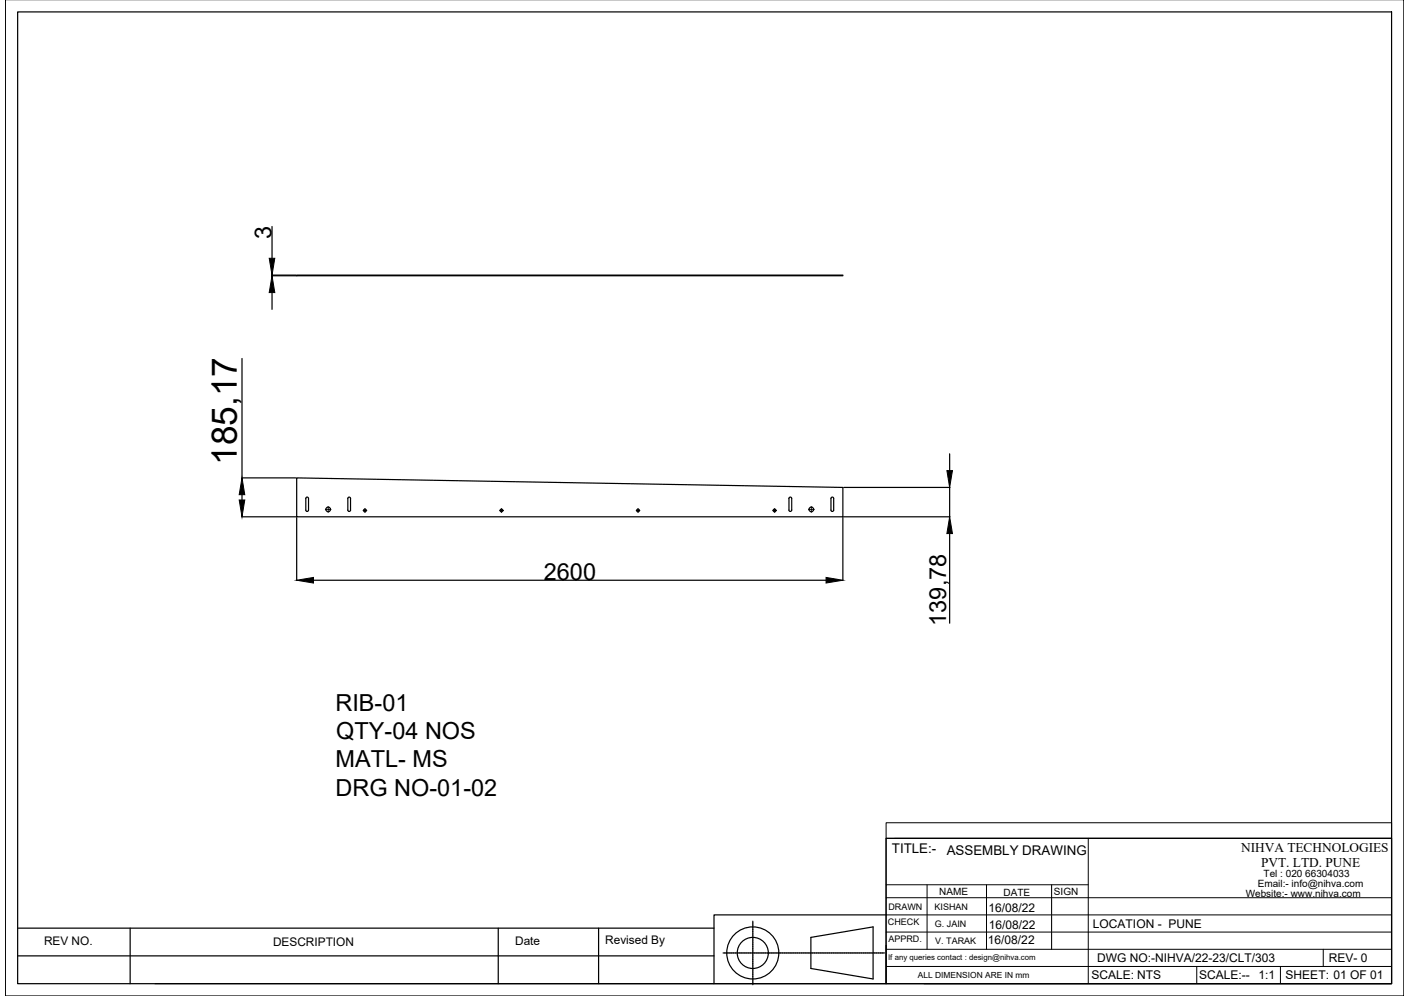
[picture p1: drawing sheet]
<svg xmlns="http://www.w3.org/2000/svg" width="297mm" height="210mm" viewBox="0 0 297 210" stroke-linecap="round" stroke-linejoin="round" font-family="sans-serif">
<!-- layer: 0 -->
<g fill="none" stroke="#000" stroke-width=".25">
<path d="M1.1 -.1v210h294.9v-210M3.7 2.5h289.7v204.8h-289.7zM57.3 58.1h5.1M57.3 58h5.1M57.3 47.7v6.7M57.3 58v.1M62.5 58h115.2v.1h-115.2zM51 75.5v25.2M57.3 61.7v3.5M200.2 95.6v3.6M51 108.9h11.4M51 100.7h11.4"/>
<path d="M51 104.2v1.2M62.5 100.7l115.2 2v6.2h-115.2zM62.5 109.1v13.2M64.5 104.9l.4-.1 .1 .2v2.5l-.2 .3-.3-.3zM73.4 104.9l.4-.1 .1 .2v2.5l-.3 .3-.3-.3zM166.4 104.9l.4-.1 .1 .2v2.5l-.3 .3-.3-.3zM175.2 104.9l.4-.1 .2 .2v2.5l-.3 .3-.3-.3zM177.7 109.1v13.2M177.9 108.9h22.4M177.9 102.7h22.4M200.2 102.7v6.2M200.2 112.5v18.8"/>
<path d="M66.1 122.3h108M186.8 176.7h106.6v30.6h-106.6zM3.7 195.6h146.8M27.4 195.6v11.7M105 195.6v11.7M126.2 195.6v11.7M158.7 194.1v.4M158.7 194.5v.1M158.7 194.6v.3M158.7 194.9v.1M158.7 195.1v.3M158.7 195.4v.1"/>
<path d="M158.7 195.5v.3M158.7 195.8v.1M158.7 196v.3M158.7 196.3v.1M158.7 196.4v.3M158.7 196.8h.1M158.7 196.9v.2M158.7 197.2v.1M158.7 197.3v.3M158.7 197.7h.1M158.7 197.8v.2M158.7 198.1v.1"/>
<path d="M158.7 198.2v.3M158.7 198.6h.1M158.7 198.7v.2M158.7 199v.1M158.7 199.1v.3M158.7 199.5h.1M158.7 199.6v.2M158.7 199.9v.1M170.9 197.6l13.2-2.3v11l-13.2-2.2zM186.8 192.8h-36.3v14.5h-117.8M3.7 201.4h146.8M150.5 207.3h36.3"/>
<path d="M152.4 200.8h.3M152.8 200.8h.1M152.9 200.8h.3M153.2 200.8h.1M153.3 200.8h.3M153.7 200.8h.1M153.8 200.8h.3M154.1 200.8h.1M154.2 200.8h.3M154.6 200.8h.1M154.7 200.8h.3M155 200.8h.1"/>
<path d="M155.1 200.8h.3M155.5 200.8h.1M155.6 200.8h.3M155.9 200.8h.1M156 200.8h.3M156.4 200.8h.1M156.5 200.8h.3M156.8 200.8h.1M156.9 200.8h.3M157.3 200.8h.1M157.4 200.8h.3M157.7 200.8h.1"/>
<path d="M157.8 200.8h.3M158.2 200.8h.1M158.3 200.8h.3M158.7 200.8h-.1M158.7 200v.3M158.7 200.4h.1M158.7 200.5v.2M158.7 200.9v.3M158.7 201.3h.1M158.7 201.4v.2M158.7 201.7v.1M158.7 201.8v.3"/>
<path d="M158.7 202.2h.1M158.7 202.3v.2M158.7 202.6v.1M158.7 202.7v.3M158.7 203.1h.1M158.7 203.2v.2M158.7 203.5v.1M158.7 203.6v.3M158.7 204h.1M158.7 204.1v.2M158.7 204.4v.1M158.7 204.5v.3"/>
<path d="M158.7 204.9h.1M158.7 205v.2M158.7 205.3v.1M158.7 205.4v.3M158.7 205.8h.1M158.7 205.9v.2M158.7 206.2v.1M158.7 206.3v.3M158.7 206.7h.1M158.7 206.8v.2M158.7 207.1v.1M158.7 207.2v.3"/>
<path d="M158.7 200.8h.3M159.1 200.8h.1M159.2 200.8h.3M159.5 200.8h.1M159.6 200.8h.3M160 200.8h.1M160.1 200.8h.3M160.4 200.8h.1M160.5 200.8h.3M160.9 200.8h.1M161 200.8h.3M161.3 200.8h.1"/>
<path d="M161.4 200.8h.3M161.8 200.8h.1M161.9 200.8h.3M162.2 200.8h.1M162.3 200.8h.3M162.7 200.8h.1M162.8 200.8h.3M163.1 200.8h.1M163.2 200.8h.3M163.6 200.8h.1M163.7 200.8h.3M164 200.8h.1"/>
<path d="M164.1 200.8h.3M164.5 200.8h.1M164.6 200.8h.3M164.9 200.8h.1M165 200.8h.3M165.4 200.8h.1M165.5 200.8h.3M165.8 200.8h.1M165.9 200.8h.3M166.3 200.8h.1M166.4 200.8h.3M166.7 200.8h.1"/>
<path d="M166.8 200.8h.3M167.2 200.8h.1M167.3 200.8h.3M167.6 200.8h.1M167.7 200.8h.3M168.1 200.8h.1M168.2 200.8h.3M168.5 200.8h.1M168.6 200.8h.3M169 200.8h.1M169.1 200.8h.3M169.4 200.8h.1"/>
<path d="M169.5 200.8h.3M169.9 200.8h.1M170 200.8h.3M170.3 200.8h.1M170.4 200.8h.3M170.8 200.8h.1M170.9 200.8h.3M171.2 200.8h.1M171.3 200.8h.3M171.7 200.8h.1M171.8 200.8h.3M172.1 200.8h.1"/>
<path d="M172.2 200.8h.3M172.6 200.8h.1M172.7 200.8h.3M173 200.8h.1M173.1 200.8h.3M173.5 200.8h.1M173.6 200.8h.3M173.9 200.8h.1M174 200.8h.3M174.4 200.8h.1M174.5 200.8h.3M174.8 200.8h.1"/>
<path d="M174.9 200.8h.3M175.3 200.8h.1M175.4 200.8h.3M175.7 200.8h.1M175.8 200.8h.3M176.2 200.8h.1M176.3 200.8h.3M176.6 200.8h.1M176.7 200.8h.3M177.1 200.8h.1M177.2 200.8h.3M177.5 200.8h.1"/>
<path d="M177.6 200.8h.3M178 200.8h.1M178.1 200.8h.3M178.4 200.8h.1M178.5 200.8h.3M178.9 200.8h.1M179 200.8h.3M179.3 200.8h.1M179.4 200.8h.3M179.8 200.8h.1M179.9 200.8h.3M180.2 200.8h.1"/>
<path d="M180.3 200.8h.3M180.7 200.8h.1M180.8 200.8h.3M181.1 200.8h.1M181.2 200.8h.3M181.6 200.8h.1M181.7 200.8h.3M182 200.8h.1M182.1 200.8h.3M182.5 200.8h.1M182.6 200.8h.3M182.9 200.8h.1"/>
<path d="M183 200.8h.3M183.4 200.8h.1M183.5 200.8h.3M183.8 200.8h.1M183.9 200.8h.3M184.3 200.8h.1M184.4 200.8h.3M184.7 200.8h.1M184.8 200.8h.3M185.2 200.8h.1M185.3 200.8h.3M185.6 200.8h.1"/>
<path d="M185.7 200.8h.3M186.1 200.8h.1M186.2 200.8h.3M194.8 207.3h98.6"/>
<circle cx="69.2" cy="107.4" r=".49"/>
<circle cx="76.9" cy="107.6" r=".29"/>
<circle cx="105.7" cy="107.6" r=".29"/>
<circle cx="134.5" cy="107.6" r=".29"/>
<circle cx="163.3" cy="107.6" r=".29"/>
<circle cx="171" cy="107.4" r=".49"/>
<circle cx="158.7" cy="200.8" r="5.5"/>
<circle cx="158.7" cy="200.8" r="3.3"/>
</g>
<g fill="none" stroke="#000" stroke-width=".21">
<path d="M68.6 107.4h.4M69.2 107.2l-.1 .2M69.2 106.8v.3M69.2 107.6v.4M69.3 107.4l-.1 .1M69.4 107.4h.4M76.5 107.6h.2M76.9 107.5l-.1 .1M76.9 107.2v.2M76.9 107.8v.2M77.1 107.6l-.2 .1M77.2 107.6h.1"/>
<path d="M105.3 107.6h.2M105.7 107.5l-.1 .1M105.7 107.2v.2M105.7 107.8v.2M105.8 107.6l-.1 .1M105.9 107.6h.2M134.1 107.6h.2M134.5 107.5l-.1 .1M134.5 107.2v.2M134.5 107.8v.2M134.6 107.6l-.1 .1M134.7 107.6h.2"/>
<path d="M162.9 107.6h.2M163.3 107.5l-.1 .1M163.3 107.2v.2M163.3 107.8v.2M163.4 107.6l-.1 .1M163.5 107.6h.2M170.4 107.4h.4M171 107.2l-.1 .2M171 106.8v.3M171 107.6v.4M171.2 107.4l-.2 .1M171.3 107.4h.3"/>
<path d="M186.8 173.4h106.6v3.3h-106.6zM186.8 176.7v30.6M188.6 176.7h104.8M229.4 176.7v30.6M186.8 196.4h106.6M186.8 192.8h106.6M186.8 189.2h106.6M186.8 186.5h42.6M195.4 186.5v13.6M208 186.5v13.6M221.7 186.5v13.6M186.8 200.1h106.6"/>
<path d="M186.8 203.7h106.6M252.3 203.7v3.6M269.9 203.7v3.6M279 200.1v3.6"/>
</g>
<path d="M56.8 54.4h1.1l-.6 3.6zM57.3 58.1l.6 3.6h-1.1zM199.6 99.2h1.2l-.6 3.5zM50.4 105.4h1.2l-.6 3.5zM51 100.7l.6 3.5h-1.2zM200.2 108.9l.6 3.6h-1.2zM62.5 122.3l3.6-.6v1.2zM174.1 121.7l3.6 .6-3.6 .6z" fill="#000" stroke="#000" stroke-width=".21"/>
<text font-size="7.4" x="49.9" y="98" transform="rotate(-90 49.9 98)">185,17</text>
<g font-size="4.9">
<text x="57.3" y="50.3" transform="rotate(-90 57.3 50.3)">3</text>
<text x="114.7" y="122.2">2600</text>
<text x="199.5" y="131.9" transform="rotate(-90 199.5 131.9)">139,78</text>
<text x="70.7" y="149.8">RIB-01</text>
<text x="70.9" y="155.8">QTY-04 NOS</text>
<text x="70.7" y="161.7">MATL- MS</text>
<text x="70.7" y="167.7">DRG NO-01-02</text>
</g>
<g font-size="2.8">
<text x="188" y="179.7">TITLE:-</text>
<text x="261.7" y="179.6">NIHVA TECHNOLOGIES</text>
<text x="199.6" y="180.1">ASSEMBLY DRAWING</text>
<text x="265.9" y="182.8">PVT. LTD. PUNE</text>
</g>
<g font-size="2.5">
<text x="208.4" y="192.2">16/08/22</text>
<text x="208.4" y="195.8">16/08/22</text>
<text x="230.4" y="195.5">LOCATION - PUNE</text>
<text x="9.3" y="199.2">REV NO.</text>
<text x="57.6" y="199.4">DESCRIPTION</text>
<text x="108.6" y="199.1">Date</text>
<text x="127.6" y="198.9">Revised By</text>
<text x="208.3" y="198.9">16/08/22</text>
<text x="231.3" y="202.7">DWG NO:-NIHVA/22-23/CLT/303</text>
<text x="280.1" y="202.7">REV- 0</text>
<text x="230.1" y="206.4">SCALE: NTS</text>
<text x="252.8" y="206.4">SCALE:--</text>
<text x="265.3" y="206.4">1:1</text>
<text x="271" y="206.4">SHEET: 01 OF 01</text>
</g>
<g font-size="2.1">
<text x="266.4" y="184.9">Tel : 020 66304033</text>
<text x="198" y="188.7">NAME</text>
<text x="211.6" y="188.7">DATE</text>
<text x="222.2" y="188.5">SIGN</text>
<text x="262.6" y="188.9">Website:- www.nihva.com</text>
<text x="265.1" y="187">Email:- info@nihva.com</text>
</g>
<g font-size="1.9">
<text x="187.3" y="191.8">DRAWN</text>
<text x="197" y="191.7">KISHAN</text>
<text x="187.2" y="195">CHECK</text>
<text x="197.1" y="195.3">G. JAIN</text>
<text x="187.3" y="198.6">APPRD.</text>
<text x="197.2" y="198.9">V. TARAK</text>
</g>
<text font-size="1.8" x="193.5" y="206.1">ALL DIMENSION ARE IN mm</text>
<text font-size="1.6" x="187.2" y="202.4">If any queries contact : design@nihva.com</text>
</svg>
